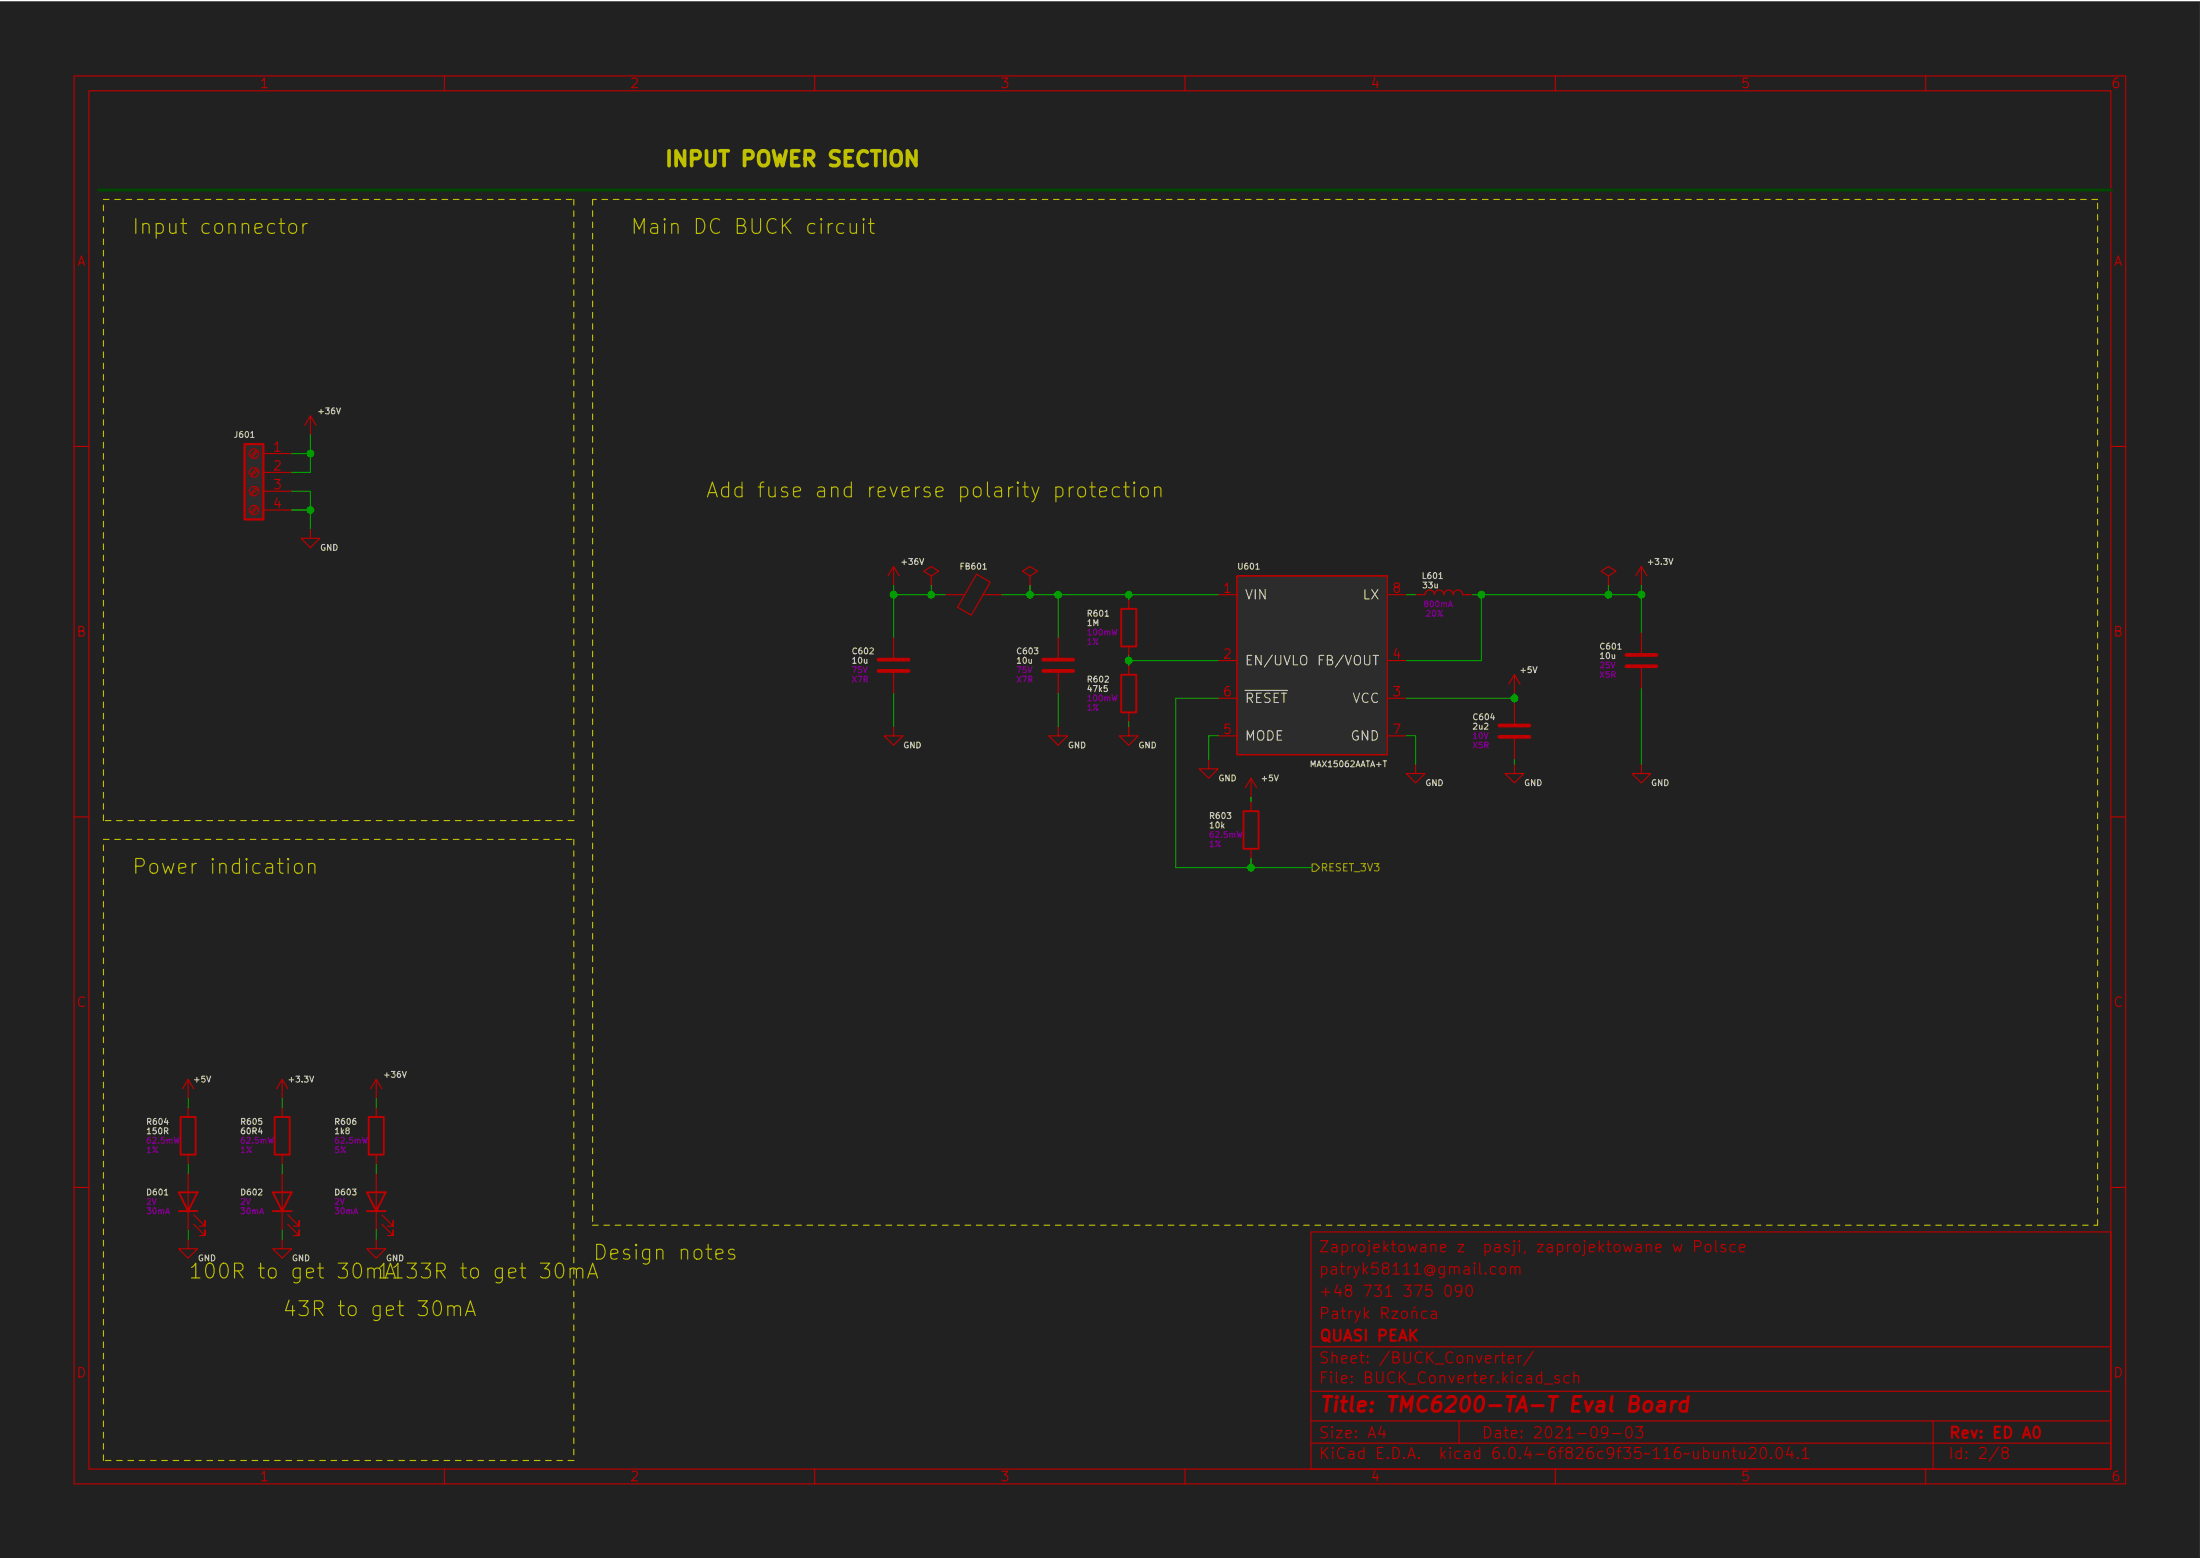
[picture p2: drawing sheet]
EESchema Schematic File Version 5
EELAYER 36 0
EELAYER END
$Descr A4 11693 8268
encoding utf-8
Sheet 3 8
Title "TMC6200-TA-T Eval Board"
Date "2021-09-03"
Rev "ED A0"
Comp "Quasi Peak"
Comment1 ""
Comment2 ""
Comment3 ""
Comment4 ""
Comment5 ""
Comment6 ""
Comment7 ""
Comment8 ""
Comment9 ""
$EndDescr
Connection ~ 1650 2400
Connection ~ 1650 2700
Connection ~ 4750 3150
Connection ~ 4950 3150
Connection ~ 5475 3150
Connection ~ 5625 3150
Connection ~ 6000 3150
Connection ~ 6000 3500
Connection ~ 6650 4600
Connection ~ 7875 3150
Connection ~ 8050 3700
Connection ~ 8550 3150
Connection ~ 8725 3150
Wire Wire Line
	1000 5825 1000 5875
Wire Wire Line
	1000 6225 1000 6175
Wire Wire Line
	1000 6525 1000 6575
Wire Wire Line
	1500 5825 1500 5875
Wire Wire Line
	1500 6225 1500 6175
Wire Wire Line
	1500 6525 1500 6575
Wire Wire Line
	1650 2300 1650 2400
Wire Wire Line
	1650 2400 1550 2400
Wire Wire Line
	1650 2400 1650 2500
Wire Wire Line
	1650 2500 1550 2500
Wire Wire Line
	1650 2600 1550 2600
Wire Wire Line
	1650 2700 1550 2700
Wire Wire Line
	1650 2700 1650 2600
Wire Wire Line
	1650 2800 1650 2700
Wire Wire Line
	2000 5825 2000 5875
Wire Wire Line
	2000 6225 2000 6175
Wire Wire Line
	2000 6525 2000 6575
Wire Wire Line
	4750 3150 4750 3100
Wire Wire Line
	4750 3150 4950 3150
Wire Wire Line
	4750 3375 4750 3150
Wire Wire Line
	4750 3850 4750 3675
Wire Wire Line
	4950 3100 4950 3150
Wire Wire Line
	4950 3150 5025 3150
Wire Wire Line
	5325 3150 5475 3150
Wire Wire Line
	5475 3100 5475 3150
Wire Wire Line
	5475 3150 5625 3150
Wire Wire Line
	5625 3150 5625 3375
Wire Wire Line
	5625 3850 5625 3675
Wire Wire Line
	6000 3150 5625 3150
Wire Wire Line
	6000 3175 6000 3150
Wire Wire Line
	6000 3500 6000 3475
Wire Wire Line
	6000 3525 6000 3500
Wire Wire Line
	6000 3850 6000 3825
Wire Wire Line
	6250 3700 6250 4600
Wire Wire Line
	6425 4025 6425 3900
Wire Wire Line
	6475 3150 6000 3150
Wire Wire Line
	6475 3500 6000 3500
Wire Wire Line
	6475 3700 6250 3700
Wire Wire Line
	6475 3900 6425 3900
Wire Wire Line
	6650 4225 6650 4250
Wire Wire Line
	6650 4550 6650 4600
Wire Wire Line
	6650 4600 6250 4600
Wire Wire Line
	6650 4600 6975 4600
Wire Wire Line
	7475 3500 7875 3500
Wire Wire Line
	7475 3900 7525 3900
Wire Wire Line
	7525 3150 7475 3150
Wire Wire Line
	7525 3900 7525 4050
Wire Wire Line
	7825 3150 7875 3150
Wire Wire Line
	7875 3150 7875 3500
Wire Wire Line
	7875 3150 8550 3150
Wire Wire Line
	8050 3675 8050 3700
Wire Wire Line
	8050 3700 7475 3700
Wire Wire Line
	8050 3725 8050 3700
Wire Wire Line
	8050 4050 8050 4025
Wire Wire Line
	8550 3100 8550 3150
Wire Wire Line
	8550 3150 8725 3150
Wire Wire Line
	8725 3100 8725 3150
Wire Wire Line
	8725 3150 8725 3350
Wire Wire Line
	8725 3650 8725 4050
Wire Notes Line width 16 style solid rgb(0, 72, 0)
	525  1000 11225 1000
Wire Notes Line
	550  1050 3050 1050
Wire Notes Line
	550  4350 550  1050
Wire Notes Line
	550  4450 3050 4450
Wire Notes Line
	550  7750 550  4450
Wire Notes Line
	3050 1050 3050 4350
Wire Notes Line
	3050 4350 550  4350
Wire Notes Line
	3050 4450 3050 7750
Wire Notes Line
	3050 7750 550  7750
Wire Notes Line
	3150 1050 3150 6500
Wire Notes Line
	3150 6500 11150 6500
Wire Notes Line
	11150 1050 3150 1050
Wire Notes Line
	11150 6500 11150 1050
Text Notes 700  1250 0    118  ~ 0
Input connector
Text Notes 700  4650 0    118  ~ 0
Power indication
Text Notes 1000 6800 0    50   ~ 0
100R to get 30mA
Text Notes 1500 7000 0    50   ~ 0
43R to get 30mA
Text Notes 2000 6800 0    50   ~ 0
1133R to get 30mA
Text Notes 3150 6700 0    118  ~ 0
Design notes
Text Notes 3350 1250 0    118  ~ 0
Main DC BUCK circuit
Text Notes 3525 900  0    157  ~ 31
INPUT POWER SECTION
Text Notes 3750 2650 0    118  ~ 0
Add fuse and reverse polarity protection
Text HLabel 6975 4600 2    39   Output ~ 0
RESET_3V3
$Comp
L power:+5V #PWR0614
U 1 1
P 1000 5825
F 0 "#PWR0614" H 1000 5675 50  0001 C CNN
F 1 "+5V" H 1075 5925 39  0000 C CNN
F 2 "" H 1000 5825 50  0001 C CNN
F 3 "" H 1000 5825 50  0001 C CNN
	1    1000 5825
	1    0    0    -1  
$EndComp
$Comp
L power:+3.3V #PWR?
U 1 1
P 1500 5825
AR Path="/60ABCC10/6142805E" Ref="#PWR?"  Part="1" 
AR Path="/60B3EE27/6142805E" Ref="#PWR?"  Part="1" 
AR Path="/6119B01A/6142805E" Ref="#PWR?"  Part="1" 
AR Path="/61367EFF/6142805E" Ref="#PWR0615"  Part="1" 
F 0 "#PWR0615" H 1500 5675 50  0001 C CNN
F 1 "+3.3V" H 1600 5925 39  0000 C CNN
F 2 "" H 1500 5825 50  0001 C CNN
F 3 "" H 1500 5825 50  0001 C CNN
	1    1500 5825
	1    0    0    -1  
$EndComp
$Comp
L power:+36V #PWR?
U 1 1
P 1650 2300
AR Path="/61693C00" Ref="#PWR?"  Part="1" 
AR Path="/611F19F3/61693C00" Ref="#PWR?"  Part="1" 
AR Path="/6119A625/61693C00" Ref="#PWR?"  Part="1" 
AR Path="/61367EFF/61693C00" Ref="#PWR0601"  Part="1" 
F 0 "#PWR0601" H 1650 2150 50  0001 C CNN
F 1 "+36V" H 1750 2425 39  0000 C CNN
F 2 "" H 1650 2300 50  0001 C CNN
F 3 "" H 1650 2300 50  0001 C CNN
	1    1650 2300
	1    0    0    -1  
$EndComp
$Comp
L power:+36V #PWR?
U 1 1
P 2000 5825
AR Path="/6197B1BF" Ref="#PWR?"  Part="1" 
AR Path="/611F19F3/6197B1BF" Ref="#PWR?"  Part="1" 
AR Path="/6119A625/6197B1BF" Ref="#PWR?"  Part="1" 
AR Path="/61367EFF/6197B1BF" Ref="#PWR0616"  Part="1" 
F 0 "#PWR0616" H 2000 5675 50  0001 C CNN
F 1 "+36V" H 2100 5950 39  0000 C CNN
F 2 "" H 2000 5825 50  0001 C CNN
F 3 "" H 2000 5825 50  0001 C CNN
	1    2000 5825
	1    0    0    -1  
$EndComp
$Comp
L power:+36V #PWR?
U 1 1
P 4750 3100
AR Path="/613B3293" Ref="#PWR?"  Part="1" 
AR Path="/611F19F3/613B3293" Ref="#PWR?"  Part="1" 
AR Path="/6119A625/613B3293" Ref="#PWR?"  Part="1" 
AR Path="/61367EFF/613B3293" Ref="#PWR0603"  Part="1" 
F 0 "#PWR0603" H 4750 2950 50  0001 C CNN
F 1 "+36V" H 4850 3225 39  0000 C CNN
F 2 "" H 4750 3100 50  0001 C CNN
F 3 "" H 4750 3100 50  0001 C CNN
	1    4750 3100
	1    0    0    -1  
$EndComp
$Comp
L power:+5V #PWR0613
U 1 1
P 6650 4225
F 0 "#PWR0613" H 6650 4075 50  0001 C CNN
F 1 "+5V" H 6750 4325 39  0000 C CNN
F 2 "" H 6650 4225 50  0001 C CNN
F 3 "" H 6650 4225 50  0001 C CNN
	1    6650 4225
	1    0    0    -1  
$EndComp
$Comp
L power:+5V #PWR0605
U 1 1
P 8050 3675
F 0 "#PWR0605" H 8050 3525 50  0001 C CNN
F 1 "+5V" H 8125 3800 39  0000 C CNN
F 2 "" H 8050 3675 50  0001 C CNN
F 3 "" H 8050 3675 50  0001 C CNN
	1    8050 3675
	1    0    0    -1  
$EndComp
$Comp
L power:+3.3V #PWR?
U 1 1
P 8725 3100
AR Path="/60ABCC10/613BAC1A" Ref="#PWR?"  Part="1" 
AR Path="/60B3EE27/613BAC1A" Ref="#PWR?"  Part="1" 
AR Path="/6119B01A/613BAC1A" Ref="#PWR?"  Part="1" 
AR Path="/61367EFF/613BAC1A" Ref="#PWR0604"  Part="1" 
F 0 "#PWR0604" H 8725 2950 50  0001 C CNN
F 1 "+3.3V" H 8825 3225 39  0000 C CNN
F 2 "" H 8725 3100 50  0001 C CNN
F 3 "" H 8725 3100 50  0001 C CNN
	1    8725 3100
	1    0    0    -1  
$EndComp
$Comp
L E-Load-cache:power_PWR_FLAG #FLG0601
U 1 1
P 4950 3100
F 0 "#FLG0601" H 4950 3175 50  0001 C CNN
F 1 "power_PWR_FLAG" H 4950 3325 50  0001 C CNN
F 2 "" H 4950 3100 50  0001 C CNN
F 3 "" H 4950 3100 50  0001 C CNN
	1    4950 3100
	1    0    0    -1  
$EndComp
$Comp
L E-Load-cache:power_PWR_FLAG #FLG0602
U 1 1
P 5475 3100
F 0 "#FLG0602" H 5475 3175 50  0001 C CNN
F 1 "power_PWR_FLAG" H 5475 3325 50  0001 C CNN
F 2 "" H 5475 3100 50  0001 C CNN
F 3 "" H 5475 3100 50  0001 C CNN
	1    5475 3100
	1    0    0    -1  
$EndComp
$Comp
L E-Load-cache:power_PWR_FLAG #FLG0603
U 1 1
P 8550 3100
F 0 "#FLG0603" H 8550 3175 50  0001 C CNN
F 1 "power_PWR_FLAG" H 8550 3325 50  0001 C CNN
F 2 "" H 8550 3100 50  0001 C CNN
F 3 "" H 8550 3100 50  0001 C CNN
	1    8550 3100
	1    0    0    -1  
$EndComp
$Comp
L power:GND #PWR?
U 1 1
P 1000 6575
AR Path="/61421E11" Ref="#PWR?"  Part="1" 
AR Path="/611F19F3/61421E11" Ref="#PWR?"  Part="1" 
AR Path="/6119A625/61421E11" Ref="#PWR?"  Part="1" 
AR Path="/61367EFF/61421E11" Ref="#PWR0617"  Part="1" 
F 0 "#PWR0617" H 1000 6325 50  0001 C CNN
F 1 "GND" H 1100 6475 39  0000 C CNN
F 2 "" H 1000 6575 50  0001 C CNN
F 3 "" H 1000 6575 50  0001 C CNN
	1    1000 6575
	1    0    0    -1  
$EndComp
$Comp
L power:GND #PWR?
U 1 1
P 1500 6575
AR Path="/614239F1" Ref="#PWR?"  Part="1" 
AR Path="/611F19F3/614239F1" Ref="#PWR?"  Part="1" 
AR Path="/6119A625/614239F1" Ref="#PWR?"  Part="1" 
AR Path="/61367EFF/614239F1" Ref="#PWR0618"  Part="1" 
F 0 "#PWR0618" H 1500 6325 50  0001 C CNN
F 1 "GND" H 1600 6475 39  0000 C CNN
F 2 "" H 1500 6575 50  0001 C CNN
F 3 "" H 1500 6575 50  0001 C CNN
	1    1500 6575
	1    0    0    -1  
$EndComp
$Comp
L power:GND #PWR0602
U 1 1
P 1650 2800
F 0 "#PWR0602" H 1650 2550 50  0001 C CNN
F 1 "GND" H 1750 2700 39  0000 C CNN
F 2 "" H 1650 2800 50  0001 C CNN
F 3 "" H 1650 2800 50  0001 C CNN
	1    1650 2800
	1    0    0    -1  
$EndComp
$Comp
L power:GND #PWR?
U 1 1
P 2000 6575
AR Path="/6197B1B8" Ref="#PWR?"  Part="1" 
AR Path="/611F19F3/6197B1B8" Ref="#PWR?"  Part="1" 
AR Path="/6119A625/6197B1B8" Ref="#PWR?"  Part="1" 
AR Path="/61367EFF/6197B1B8" Ref="#PWR0619"  Part="1" 
F 0 "#PWR0619" H 2000 6325 50  0001 C CNN
F 1 "GND" H 2100 6475 39  0000 C CNN
F 2 "" H 2000 6575 50  0001 C CNN
F 3 "" H 2000 6575 50  0001 C CNN
	1    2000 6575
	1    0    0    -1  
$EndComp
$Comp
L power:GND #PWR0606
U 1 1
P 4750 3850
F 0 "#PWR0606" H 4750 3600 50  0001 C CNN
F 1 "GND" H 4850 3750 39  0000 C CNN
F 2 "" H 4750 3850 50  0001 C CNN
F 3 "" H 4750 3850 50  0001 C CNN
	1    4750 3850
	1    0    0    -1  
$EndComp
$Comp
L power:GND #PWR0607
U 1 1
P 5625 3850
F 0 "#PWR0607" H 5625 3600 50  0001 C CNN
F 1 "GND" H 5725 3750 39  0000 C CNN
F 2 "" H 5625 3850 50  0001 C CNN
F 3 "" H 5625 3850 50  0001 C CNN
	1    5625 3850
	1    0    0    -1  
$EndComp
$Comp
L power:GND #PWR0608
U 1 1
P 6000 3850
F 0 "#PWR0608" H 6000 3600 50  0001 C CNN
F 1 "GND" H 6100 3750 39  0000 C CNN
F 2 "" H 6000 3850 50  0001 C CNN
F 3 "" H 6000 3850 50  0001 C CNN
	1    6000 3850
	1    0    0    -1  
$EndComp
$Comp
L power:GND #PWR0609
U 1 1
P 6425 4025
F 0 "#PWR0609" H 6425 3775 50  0001 C CNN
F 1 "GND" H 6525 3925 39  0000 C CNN
F 2 "" H 6425 4025 50  0001 C CNN
F 3 "" H 6425 4025 50  0001 C CNN
	1    6425 4025
	1    0    0    -1  
$EndComp
$Comp
L power:GND #PWR0610
U 1 1
P 7525 4050
F 0 "#PWR0610" H 7525 3800 50  0001 C CNN
F 1 "GND" H 7625 3950 39  0000 C CNN
F 2 "" H 7525 4050 50  0001 C CNN
F 3 "" H 7525 4050 50  0001 C CNN
	1    7525 4050
	1    0    0    -1  
$EndComp
$Comp
L power:GND #PWR0611
U 1 1
P 8050 4050
F 0 "#PWR0611" H 8050 3800 50  0001 C CNN
F 1 "GND" H 8150 3950 39  0000 C CNN
F 2 "" H 8050 4050 50  0001 C CNN
F 3 "" H 8050 4050 50  0001 C CNN
	1    8050 4050
	1    0    0    -1  
$EndComp
$Comp
L power:GND #PWR0612
U 1 1
P 8725 4050
F 0 "#PWR0612" H 8725 3800 50  0001 C CNN
F 1 "GND" H 8825 3950 39  0000 C CNN
F 2 "" H 8725 4050 50  0001 C CNN
F 3 "" H 8725 4050 50  0001 C CNN
	1    8725 4050
	1    0    0    -1  
$EndComp
$Comp
L Device:L L601
U 1 1
P 7675 3150
F 0 "L601" V 7775 3150 31  0000 L CNN
F 1 "33u" V 7725 3175 31  0000 L CNN
F 2 "Inductor_SMD:L_Coilcraft_XAL5030" H 7675 3150 31  0001 C CNN
F 3 "https://pl.mouser.com/datasheet/2/396/wound04_e-1290968.pdf" H 7675 3150 31  0001 C CNN
F 4 "Taiyo Yuden" H 7675 3150 31  0001 C CNN "Manufacturer"
F 5 "5030" H 7675 3150 31  0001 C CNN "Package"
F 6 "20%" V 7575 3150 31  0000 L CNN "Tolerance"
F 7 "800mA" V 7625 3100 31  0000 L CNN "Max DC Current"
F 8 "292mR" V 7675 3150 31  0001 C CNN "Max DC Resistance"
F 9 "1.25A" V 7675 3150 31  0001 C CNN "Saturation Current"
F 10 "10MHz" V 7675 3150 31  0001 C CNN "Autoresonance"
	1    7675 3150
	0    -1   -1   0   
$EndComp
$Comp
L Device:R R?
U 1 1
P 1000 6025
AR Path="/60ABCC10/612CB920" Ref="R?"  Part="1" 
AR Path="/60B3EE27/612CB920" Ref="R?"  Part="1" 
AR Path="/6119B01A/612CB920" Ref="R?"  Part="1" 
AR Path="/61367EFF/612CB920" Ref="R604"  Part="1" 
F 0 "R604" H 775 5950 31  0000 L CNN
F 1 "150R" H 775 6000 31  0000 L CNN
F 2 "Resistor_SMD:R_0402_1005Metric" V 930 6025 31  0001 C CNN
F 3 "https://pl.mouser.com/datasheet/2/447/PYu_RC_Group_51_RoHS_L_10-1664068.pdf" H 1000 6025 31  0001 C CNN
F 4 "YAGEO" H 1000 6025 31  0001 C CNN "Manufacturer"
F 5 "0402" H 1000 6025 31  0001 C CNN "Package"
F 6 "RC0402FR-7D150RL" H 1000 6025 31  0001 C CNN "Part Number"
F 7 "62.5mW" H 775 6050 31  0000 L CNN "Nominal Power"
F 8 "1%" H 775 6100 31  0000 L CNN "Tolerance"
F 9 "50V" H 875 6100 31  0001 C CNN "Voltage"
F 10 "Thick Film" H 1000 6025 31  0001 C CNN "Type"
F 11 "100PPM/C" H 1000 6025 31  0001 C CNN "TempCo"
	1    1000 6025
	1    0    0    1   
$EndComp
$Comp
L Device:R R?
U 1 1
P 1500 6025
AR Path="/60ABCC10/612CAB83" Ref="R?"  Part="1" 
AR Path="/60B3EE27/612CAB83" Ref="R?"  Part="1" 
AR Path="/6119B01A/612CAB83" Ref="R?"  Part="1" 
AR Path="/61367EFF/612CAB83" Ref="R605"  Part="1" 
F 0 "R605" H 1275 5950 31  0000 L CNN
F 1 "60R4" H 1275 6000 31  0000 L CNN
F 2 "Resistor_SMD:R_0402_1005Metric" V 1430 6025 31  0001 C CNN
F 3 "https://pl.mouser.com/datasheet/2/447/PYu_RC_Group_51_RoHS_L_10-1664068.pdf" H 1500 6025 31  0001 C CNN
F 4 "YAGEO" H 1500 6025 31  0001 C CNN "Manufacturer"
F 5 "0402" H 1500 6025 31  0001 C CNN "Package"
F 6 "RC0402FR-0760R4L" H 1500 6025 31  0001 C CNN "Part Number"
F 7 "62.5mW" H 1275 6050 31  0000 L CNN "Nominal Power"
F 8 "1%" H 1275 6100 31  0000 L CNN "Tolerance"
F 9 "50V" H 1375 6100 31  0001 C CNN "Voltage"
F 10 "Thick Film" H 1500 6025 31  0001 C CNN "Type"
F 11 "100PPM/C" H 1500 6025 31  0001 C CNN "TempCo"
	1    1500 6025
	1    0    0    1   
$EndComp
$Comp
L Device:R R?
U 1 1
P 2000 6025
AR Path="/60ABCC10/612CE2AD" Ref="R?"  Part="1" 
AR Path="/60B3EE27/612CE2AD" Ref="R?"  Part="1" 
AR Path="/6119B01A/612CE2AD" Ref="R?"  Part="1" 
AR Path="/61367EFF/612CE2AD" Ref="R606"  Part="1" 
F 0 "R606" H 1775 5950 31  0000 L CNN
F 1 "1k8" H 1775 6000 31  0000 L CNN
F 2 "Resistor_SMD:R_0402_1005Metric" V 1930 6025 31  0001 C CNN
F 3 "https://pl.mouser.com/datasheet/2/447/PYu_RC_Group_51_RoHS_L_10-1664068.pdf" H 2000 6025 31  0001 C CNN
F 4 "YAGEO" H 2000 6025 31  0001 C CNN "Manufacturer"
F 5 "0402" H 2000 6025 31  0001 C CNN "Package"
F 6 "RC0402JR-071K8L" H 2000 6025 31  0001 C CNN "Part Number"
F 7 "62.5mW" H 1775 6050 31  0000 L CNN "Nominal Power"
F 8 "5%" H 1775 6100 31  0000 L CNN "Tolerance"
F 9 "50V" H 1875 6100 31  0001 C CNN "Voltage"
F 10 "Thick Film" H 2000 6025 31  0001 C CNN "Type"
F 11 "100PPM/C" H 2000 6025 31  0001 C CNN "TempCo"
	1    2000 6025
	1    0    0    1   
$EndComp
$Comp
L Device:R R?
U 1 1
P 6000 3325
AR Path="/60ABCC10/612AC0A4" Ref="R?"  Part="1" 
AR Path="/60B3EE27/612AC0A4" Ref="R?"  Part="1" 
AR Path="/6119B01A/612AC0A4" Ref="R?"  Part="1" 
AR Path="/61367EFF/612AC0A4" Ref="R601"  Part="1" 
F 0 "R601" H 5775 3250 31  0000 L CNN
F 1 "1M" H 5775 3300 31  0000 L CNN
F 2 "Resistor_SMD:R_0603_1608Metric" V 5930 3325 31  0001 C CNN
F 3 "https://pl.mouser.com/datasheet/2/427/crcwce3-1762584.pdf" H 6000 3325 31  0001 C CNN
F 4 "Vishay / Dale" H 6000 3325 31  0001 C CNN "Manufacturer"
F 5 "0603" H 6000 3325 31  0001 C CNN "Package"
F 6 "CRCW06031M00FKEAC" H 6000 3325 31  0001 C CNN "Part Number"
F 7 "100mW" H 5775 3350 31  0000 L CNN "Nominal Power"
F 8 "1%" H 5775 3400 31  0000 L CNN "Tolerance"
F 9 "75V" H 5875 3400 31  0001 C CNN "Voltage"
F 10 "Thick Film" H 6000 3325 31  0001 C CNN "Type"
F 11 "100PPM/C" H 6000 3325 31  0001 C CNN "TempCo"
	1    6000 3325
	1    0    0    1   
$EndComp
$Comp
L Device:R R?
U 1 1
P 6000 3675
AR Path="/60ABCC10/612ACFCF" Ref="R?"  Part="1" 
AR Path="/60B3EE27/612ACFCF" Ref="R?"  Part="1" 
AR Path="/6119B01A/612ACFCF" Ref="R?"  Part="1" 
AR Path="/61367EFF/612ACFCF" Ref="R602"  Part="1" 
F 0 "R602" H 5775 3600 31  0000 L CNN
F 1 "47k5" H 5775 3650 31  0000 L CNN
F 2 "Resistor_SMD:R_0603_1608Metric" V 5930 3675 31  0001 C CNN
F 3 "https://pl.mouser.com/datasheet/2/427/crcwce3-1762584.pdf" H 6000 3675 31  0001 C CNN
F 4 "Vishay / Dale" H 6000 3675 31  0001 C CNN "Manufacturer"
F 5 "0603" H 6000 3675 31  0001 C CNN "Package"
F 6 "CRCW060347K5FKEAC" H 6000 3675 31  0001 C CNN "Part Number"
F 7 "100mW" H 5775 3700 31  0000 L CNN "Nominal Power"
F 8 "1%" H 5775 3750 31  0000 L CNN "Tolerance"
F 9 "75V" H 5875 3750 31  0001 C CNN "Voltage"
F 10 "Thick Film" H 6000 3675 31  0001 C CNN "Type"
F 11 "100PPM/C" H 6000 3675 31  0001 C CNN "TempCo"
	1    6000 3675
	1    0    0    1   
$EndComp
$Comp
L Device:R R?
U 1 1
P 6650 4400
AR Path="/60ABCC10/612AA74B" Ref="R?"  Part="1" 
AR Path="/60B3EE27/612AA74B" Ref="R?"  Part="1" 
AR Path="/6119B01A/612AA74B" Ref="R?"  Part="1" 
AR Path="/61367EFF/612AA74B" Ref="R603"  Part="1" 
F 0 "R603" H 6425 4325 31  0000 L CNN
F 1 "10k" H 6425 4375 31  0000 L CNN
F 2 "Resistor_SMD:R_0402_1005Metric" V 6580 4400 31  0001 C CNN
F 3 "https://pl.mouser.com/datasheet/2/447/PYu_RC_Group_51_RoHS_L_10-1664068.pdf" H 6650 4400 31  0001 C CNN
F 4 "Yageo " H 6650 4400 31  0001 C CNN "Manufacturer"
F 5 "0402" H 6650 4400 31  0001 C CNN "Package"
F 6 "RC0402FR-0710KL" H 6650 4400 31  0001 C CNN "Part Number"
F 7 "62.5mW" H 6425 4425 31  0000 L CNN "Nominal Power"
F 8 "1%" H 6425 4475 31  0000 L CNN "Tolerance"
F 9 "50V" H 6525 4475 31  0001 C CNN "Voltage"
F 10 "Thick Film" H 6650 4400 31  0001 C CNN "Type"
F 11 "100PPM/C" H 6650 4400 31  0001 C CNN "TempCo"
	1    6650 4400
	1    0    0    1   
$EndComp
$Comp
L Device:LED D?
U 1 1
P 1000 6375
AR Path="/611F19F3/61421E1F" Ref="D?"  Part="1" 
AR Path="/61367EFF/61421E1F" Ref="D601"  Part="1" 
F 0 "D601" V 1050 6600 31  0000 R CNN
F 1 "LED" V 975 6175 31  0001 C CNN
F 2 "Diode_SMD:D_0402_1005Metric" H 1000 6375 31  0001 C CNN
F 3 "https://pl.mouser.com/datasheet/2/445/150040VS73240-1715045.pdf" H 1000 6375 31  0001 C CNN
F 4 "Wurth Elektronik" H 1000 6375 31  0001 C CNN "Manufacturer"
F 5 "0402" H 1000 6375 31  0001 C CNN "Package"
F 6 "Standard LEDs - SMD WL-SMCC SMD MonoChip LED 0402 BrtGrn572nm " V 1000 6375 31  0001 C CNN "Description"
F 7 "150040VS73240" V 1000 6375 31  0001 C CNN "Part Number"
F 8 "Green" V 1000 6375 31  0001 C CNN "Color"
F 9 "30mA" V 950 6600 31  0000 R CNN "Forward Current"
F 10 "2V" V 1000 6600 31  0000 R CNN "Forward Voltage"
	1    1000 6375
	0    -1   -1   0   
$EndComp
$Comp
L Device:LED D?
U 1 1
P 1500 6375
AR Path="/611F19F3/612C6B66" Ref="D?"  Part="1" 
AR Path="/61367EFF/612C6B66" Ref="D602"  Part="1" 
F 0 "D602" V 1550 6600 31  0000 R CNN
F 1 "LED" V 1475 6175 31  0001 C CNN
F 2 "Diode_SMD:D_0402_1005Metric" H 1500 6375 31  0001 C CNN
F 3 "https://pl.mouser.com/datasheet/2/445/150040VS73240-1715045.pdf" H 1500 6375 31  0001 C CNN
F 4 "Wurth Elektronik" H 1500 6375 31  0001 C CNN "Manufacturer"
F 5 "0402" H 1500 6375 31  0001 C CNN "Package"
F 6 "Standard LEDs - SMD WL-SMCC SMD MonoChip LED 0402 BrtGrn572nm " V 1500 6375 31  0001 C CNN "Description"
F 7 "150040VS73240" V 1500 6375 31  0001 C CNN "Part Number"
F 8 "Green" V 1500 6375 31  0001 C CNN "Color"
F 9 "30mA" V 1450 6600 31  0000 R CNN "Forward Current"
F 10 "2V" V 1500 6600 31  0000 R CNN "Forward Voltage"
	1    1500 6375
	0    -1   -1   0   
$EndComp
$Comp
L Device:LED D?
U 1 1
P 2000 6375
AR Path="/611F19F3/612C78FF" Ref="D?"  Part="1" 
AR Path="/61367EFF/612C78FF" Ref="D603"  Part="1" 
F 0 "D603" V 2050 6600 31  0000 R CNN
F 1 "LED" V 1975 6175 31  0001 C CNN
F 2 "Diode_SMD:D_0402_1005Metric" H 2000 6375 31  0001 C CNN
F 3 "https://pl.mouser.com/datasheet/2/445/150040VS73240-1715045.pdf" H 2000 6375 31  0001 C CNN
F 4 "Wurth Elektronik" H 2000 6375 31  0001 C CNN "Manufacturer"
F 5 "0402" H 2000 6375 31  0001 C CNN "Package"
F 6 "Standard LEDs - SMD WL-SMCC SMD MonoChip LED 0402 BrtGrn572nm " V 2000 6375 31  0001 C CNN "Description"
F 7 "150040VS73240" V 2000 6375 31  0001 C CNN "Part Number"
F 8 "Green" V 2000 6375 31  0001 C CNN "Color"
F 9 "30mA" V 1950 6600 31  0000 R CNN "Forward Current"
F 10 "2V" V 2000 6600 31  0000 R CNN "Forward Voltage"
	1    2000 6375
	0    -1   -1   0   
$EndComp
$Comp
L Device:C C?
U 1 1
P 4750 3525
AR Path="/61371B96" Ref="C?"  Part="1" 
AR Path="/611F19F3/61371B96" Ref="C?"  Part="1" 
AR Path="/6119A625/61371B96" Ref="C?"  Part="1" 
AR Path="/61367EFF/61371B96" Ref="C602"  Part="1" 
F 0 "C602" H 4525 3600 31  0000 L CNN
F 1 "10u" H 4525 3550 31  0000 L CNN
F 2 "Capacitor_SMD:C_1210_3225Metric" H 4788 3375 31  0001 C CNN
F 3 "https://product.tdk.com/system/files/dam/doc/product/capacitor/ceramic/mlcc/catalog/mlcc_commercial_general_en.pdf" H 4750 3525 31  0001 C CNN
F 4 "TDK" H 4750 3525 31  0001 C CNN "Manufacturer"
F 5 "1210" H 4750 3525 31  0001 C CNN "Package"
F 6 "C3225X7R1N106K250AC " H 4750 3525 31  0001 C CNN "Part Number"
F 7 "Multilayer Ceramic Capacitors MLCC - SMD/SMT 1210 75VDC 10uF 10% X7R " H 4750 3525 31  0001 C CNN "Description"
F 8 "75V" H 4525 3500 31  0000 L CNN "DC Voltage"
F 9 "X7R" H 4525 3450 31  0000 L CNN "Isolation Material"
F 10 "10%" V 4750 3525 31  0001 C CNN "Tolerance"
F 11 "Class 2" V 4750 3525 31  0001 C CNN "Class"
	1    4750 3525
	1    0    0    -1  
$EndComp
$Comp
L Device:C C?
U 1 1
P 5625 3525
AR Path="/6136EAD1" Ref="C?"  Part="1" 
AR Path="/611F19F3/6136EAD1" Ref="C?"  Part="1" 
AR Path="/6119A625/6136EAD1" Ref="C?"  Part="1" 
AR Path="/61367EFF/6136EAD1" Ref="C603"  Part="1" 
F 0 "C603" H 5400 3600 31  0000 L CNN
F 1 "10u" H 5400 3550 31  0000 L CNN
F 2 "Capacitor_SMD:C_1210_3225Metric" H 5663 3375 31  0001 C CNN
F 3 "https://product.tdk.com/system/files/dam/doc/product/capacitor/ceramic/mlcc/catalog/mlcc_commercial_general_en.pdf" H 5625 3525 31  0001 C CNN
F 4 "TDK" H 5625 3525 31  0001 C CNN "Manufacturer"
F 5 "1210" H 5625 3525 31  0001 C CNN "Package"
F 6 "C3225X7R1N106K250AC " H 5625 3525 31  0001 C CNN "Part Number"
F 7 "Multilayer Ceramic Capacitors MLCC - SMD/SMT 1210 75VDC 10uF 10% X7R " H 5625 3525 31  0001 C CNN "Description"
F 8 "75V" H 5400 3500 31  0000 L CNN "DC Voltage"
F 9 "X7R" H 5400 3450 31  0000 L CNN "Isolation Material"
F 10 "10%" V 5625 3525 31  0001 C CNN "Tolerance"
F 11 "Class 2" V 5625 3525 31  0001 C CNN "Class"
	1    5625 3525
	1    0    0    -1  
$EndComp
$Comp
L Device:C C?
U 1 1
P 8050 3875
AR Path="/61378748" Ref="C?"  Part="1" 
AR Path="/611F19F3/61378748" Ref="C?"  Part="1" 
AR Path="/6119A625/61378748" Ref="C?"  Part="1" 
AR Path="/61367EFF/61378748" Ref="C604"  Part="1" 
F 0 "C604" H 7825 3950 31  0000 L CNN
F 1 "2u2" H 7825 3900 31  0000 L CNN
F 2 "Capacitor_SMD:C_0603_1608Metric" H 8088 3725 31  0001 C CNN
F 3 "https://pl.mouser.com/datasheet/2/396/taiyo_yuden_12132018_mlcc11_hq_e-1510082.pdf" H 8050 3875 31  0001 C CNN
F 4 "Taiyo Yuden " H 8050 3875 31  0001 C CNN "Manufacturer"
F 5 "0603" H 8050 3875 31  0001 C CNN "Package"
F 6 "LMK107BJ225KAHT" H 8050 3875 31  0001 C CNN "Part Number"
F 7 "Multilayer Ceramic Capacitors MLCC - SMD/SMT 0603 10VDC 2.2uF 10% X5R AEC-Q200 " H 8050 3875 31  0001 C CNN "Description"
F 8 "10V" H 7825 3850 31  0000 L CNN "DC Voltage"
F 9 "X5R" H 7825 3800 31  0000 L CNN "Isolation Material"
F 10 "10%" V 8050 3875 31  0001 C CNN "Tolerance"
F 11 "Class 2" V 8050 3875 31  0001 C CNN "Class"
	1    8050 3875
	1    0    0    -1  
$EndComp
$Comp
L Device:C C?
U 1 1
P 8725 3500
AR Path="/61386F93" Ref="C?"  Part="1" 
AR Path="/611F19F3/61386F93" Ref="C?"  Part="1" 
AR Path="/6119A625/61386F93" Ref="C?"  Part="1" 
AR Path="/61367EFF/61386F93" Ref="C601"  Part="1" 
F 0 "C601" H 8500 3575 31  0000 L CNN
F 1 "10u" H 8500 3525 31  0000 L CNN
F 2 "Capacitor_SMD:C_1206_3216Metric" H 8763 3350 31  0001 C CNN
F 3 "https://pl.mouser.com/datasheet/2/585/MLCC-1837944.pdf" H 8725 3500 31  0001 C CNN
F 4 "Samsung Electro-Mechanics" H 8725 3500 31  0001 C CNN "Manufacturer"
F 5 "1206" H 8725 3500 31  0001 C CNN "Package"
F 6 "CL31A106KAHNNNE" H 8725 3500 31  0001 C CNN "Part Number"
F 7 "Multilayer Ceramic Capacitors MLCC - SMD/SMT 10uF+/-10% 25V X5R 3216" H 8725 3500 31  0001 C CNN "Description"
F 8 "25V" H 8500 3475 31  0000 L CNN "DC Voltage"
F 9 "X5R" H 8500 3425 31  0000 L CNN "Isolation Material"
F 10 "20%" V 8725 3500 31  0001 C CNN "Tolerance"
F 11 "Class 2" V 8725 3500 31  0001 C CNN "Class"
	1    8725 3500
	1    0    0    -1  
$EndComp
$Comp
L Device:Ferrite_Bead FB601
U 1 1
P 5175 3150
F 0 "FB601" V 5025 3150 50  0000 C CNN
F 1 "Ferrite_Bead" V 4975 3150 50  0001 C CNN
F 2 "Resistor_SMD:R_0603_1608Metric" V 5105 3150 50  0001 C CNN
F 3 "~" H 5175 3150 50  0001 C CNN
	1    5175 3150
	0    1    1    0   
$EndComp
$Comp
L Connector:Screw_Terminal_01x04 J601
U 1 1
P 1350 2500
F 0 "J601" H 1400 2700 39  0000 C CNN
F 1 "Screw_Terminal_01x04" H 1250 2750 50  0001 C CNN
F 2 "Connector_PinSocket_2.54mm:PinSocket_1x04_P2.54mm_Vertical" H 1350 2500 50  0001 C CNN
F 3 "~" H 1350 2500 50  0001 C CNN
	1    1350 2500
	-1   0    0    -1  
$EndComp
$Comp
L eval_board_tmc6200-ta-rescue:MAX15062BATA+T-eval_board_tmc6200-ta U701
U 1 1
P 6575 3050
AR Path="/61368157" Ref="U701"  Part="1" 
AR Path="/61367EFF/61368157" Ref="U601"  Part="1" 
F 0 "U601" H 6575 3100 50  0000 L CNN
F 1 "MAX15062AATA+T" H 7375 2050 50  0000 R CNN
F 2 "eval_board_tmc6200-ta:MAX15062AATA+T_TDFN-8" H 6575 3150 50  0001 C CNN
F 3 "https://pl.mouser.com/datasheet/2/256/MAX15062-257927.pdf" H 6575 3150 50  0001 C CNN
	1    6575 3050
	1    0    0    -1  
$EndComp
$EndSCHEMATC
